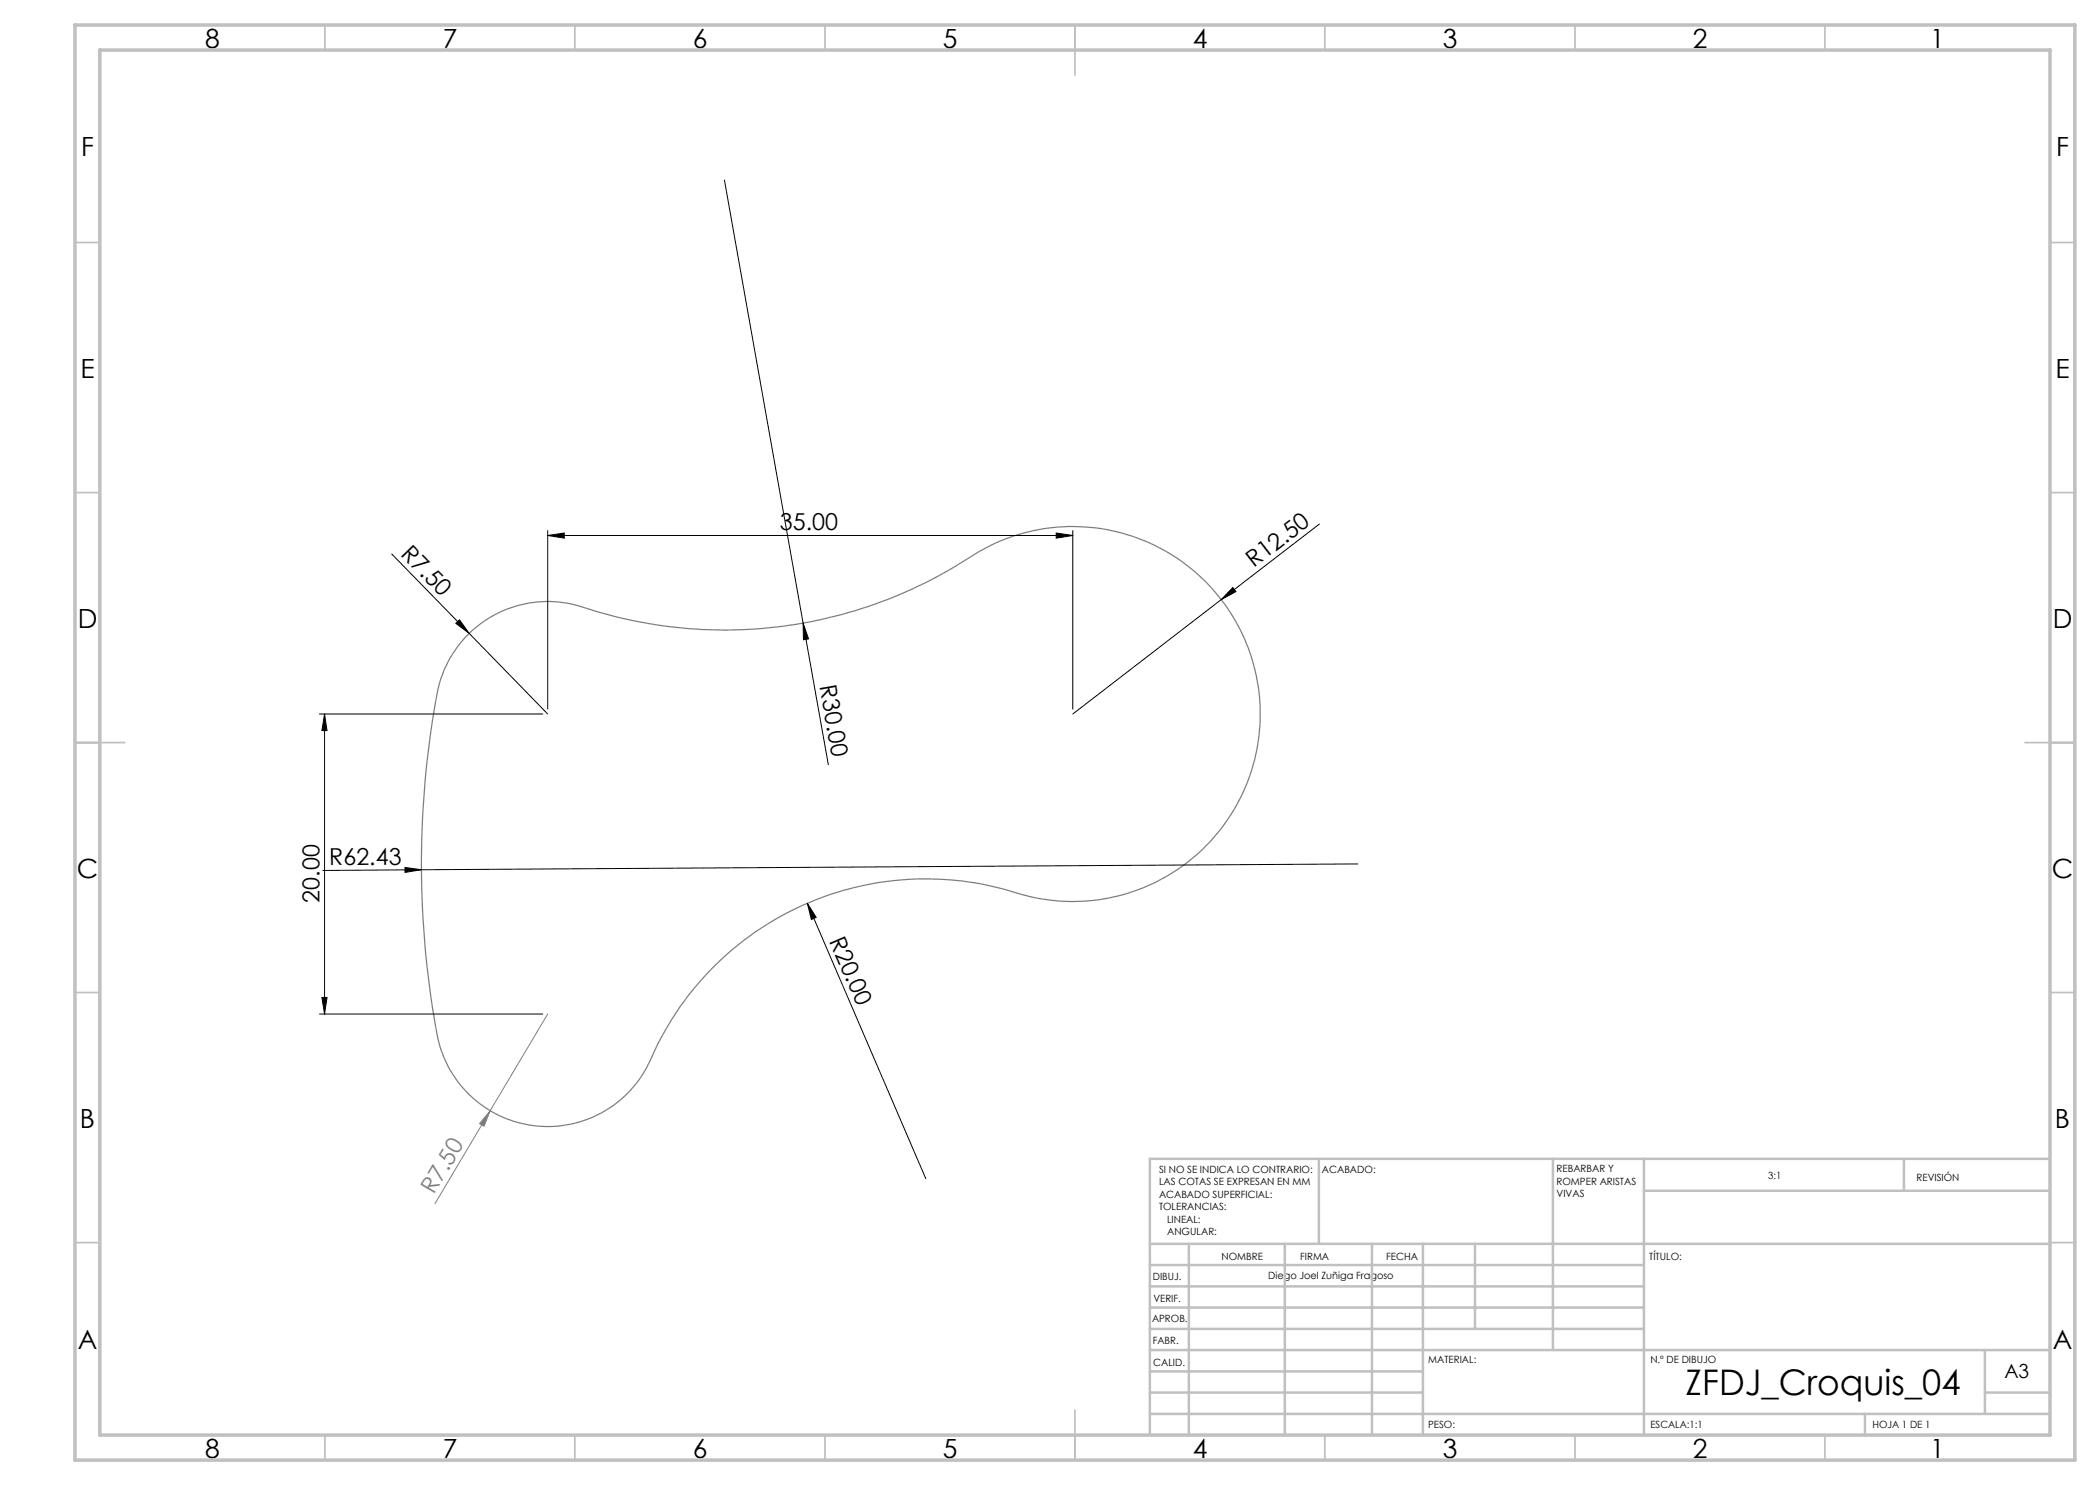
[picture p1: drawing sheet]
<svg xmlns="http://www.w3.org/2000/svg" width="420mm" height="297mm" viewBox="0 0 420 297" stroke-linecap="round" stroke-linejoin="round" font-family="sans-serif">
<g fill="none" stroke="#000" stroke-width=".2">
<path d="M144.9 36l15.7 88.6M78.4 110.8l15.4 15.9M109.5 107.1l3.4-.5v1zM109.5 106.1v35.7M109.5 107.1h105.1M211.2 106.6l3.4 .5-3.4 .5zM214.6 106.1v35.7M246.6 117.5l.6 .8-2.9 1.6zM263.9 104.8l-49.3 38M91.2 124.7l.7-.7 1.9 2.7zM93.8 126.7l15.7 16.1M160.6 124.6l1.1 3.2-1 .1z"/>
<path d="M160.6 124.6l5.1 28.3M63.9 142.8h44.6M64.9 142.8l.5 3.3h-1zM64.9 142.8v60M81 173.5l3.3 .5-3.3 .5zM84.3 174l-19.7 .1M271.6 172.8l-187.3 1.2M64.4 199.5h1l-.5 3.3zM161.5 180.7l1.7 2.8-.9 .4zM161.5 180.7l23.7 55.1M63.9 202.8h44.6"/>
</g>
<path d="M109.5 202.8l-22.5 37.9M98 222.1l-1.2 3.1-.9-.5z" fill="none" stroke="#808080" stroke-width=".2"/>
<path d="M94.1 126.5a22.8 22.8 0 0 1 23.8-4.7 90.4 90.4 0 0 0 77.9-11.5 37.5 37.5 0 0 1 56.1 29 37.5 37.5 0 0 1-49.7 39 60.1 60.1 0 0 0-72.6 34.7 22.5 22.5 0 0 1-23.3 12.1 22.5 22.5 0 0 1-18.9-18.2 185 185 0 0 1 .5-70.2 22.9 22.9 0 0 1 6.2-10.2z" fill="none" stroke="#808080" stroke-width=".25"/>
<g fill="none" stroke="#c0c0c0" stroke-width=".35">
<path d="M65 5v5M115 5v5M165 5v5M215 5v10M265 5v5M315 5v5M365 5v5M15 48.5h5M410 48.5h5M15 98.5h5M410 98.5h5M15 148.5h10"/>
<path d="M405 148.5h10M15 198.5h5M410 198.5h5M15 248.5h5M410 248.5h5M65 287v5M115 287v5M165 287v5M215 282v10M265 287v5M315 287v5M365 287v5"/>
</g>
<g fill="none" stroke="#c0c0c0" stroke-width=".5">
<path d="M263.8 231.8v17M310.6 231.8v38.2M328.8 231.8v55.2M328.8 238.2h81.2M380.8 231.8v6.4M410 231.8h-180v55.2M230 248.8h180M230 257.3h98.8M230 253h98.8M237.8 248.8v38.2M257 248.8v38.2M274.4 248.8v38.2"/>
<path d="M284.6 248.8v38.2M295 248.8v17M230 265.8h98.8M230 261.5h98.8M230 278.5h54.6M230 274.3h54.6M230 270h180M397 278.5h13M397 270v12.8M230 282.8h180M373 282.8v4.2"/>
</g>
<path d="M15 5h400v287h-400zM20 10h390v277h-390z" fill="none" stroke="#c0c0c0" stroke-width=".7"/>
<g fill="#000">
<path d="M246.6 117.5l.6 .8-2.9 1.6zM91.2 124.7l.7-.7 1.9 2.7zM160.6 124.6l1.1 3.2-1 .1zM81 173.5l3.3 .5-3.3 .5zM161.5 180.7l1.7 2.8-.9 .4z"/>
<path d="M109.5 107.1l3.4-.5v1zM211.2 106.6l3.4 .5-3.4 .5z"/>
<path d="M64.9 142.8l.5 3.3h-1zM64.4 199.5h1l-.5 3.3z"/>
</g>
<path d="M98 222.1l-1.2 3.1-.9-.5z" fill="#808080"/>
<text font-size="7.1" x="337.1" y="279">ZFDJ_Croquis_04</text>
<g font-size="5.3">
<text x="41" y="9.5">8</text>
<text x="88.5" y="9.5">7</text>
<text x="138.5" y="9.5">6</text>
<text x="188.5" y="9.5">5</text>
<text x="238.5" y="9.5">4</text>
<text x="288.5" y="9.5">3</text>
<text x="338.5" y="9.5">2</text>
<text x="386" y="9.5">1</text>
<text x="16.2" y="31.3">F</text>
<text x="411.2" y="31.3">F</text>
<text x="16.1" y="75.5">E</text>
<text x="411.1" y="75.5">E</text>
<text x="15.5" y="125.5">D</text>
<text x="410.5" y="125.5">D</text>
<text x="15.4" y="175.5">C</text>
<text x="410.4" y="175.5">C</text>
<text x="16" y="225.5">B</text>
<text x="411" y="225.5">B</text>
<text x="15.5" y="269.8">A</text>
<text x="410.5" y="269.8">A</text>
<text x="41" y="291.5">8</text>
<text x="88.5" y="291.5">7</text>
<text x="138.5" y="291.5">6</text>
<text x="188.5" y="291.5">5</text>
<text x="238.5" y="291.5">4</text>
<text x="288.5" y="291.5">3</text>
<text x="338.5" y="291.5">2</text>
<text x="386" y="291.5">1</text>
</g>
<g font-size="4.7">
<text x="156" y="106.1">35.00</text>
<text x="80" y="111" transform="rotate(46 80 111)">R7.50</text>
<text x="250.8" y="113.6" transform="rotate(-38 250.8 113.6)">R12.50</text>
<text x="163.9" y="137.2" transform="rotate(80 163.9 137.2)">R30.00</text>
<text x="65.9" y="173.1">R62.43</text>
<text x="63.9" y="180.5" transform="rotate(-90 63.9 180.5)">20.00</text>
<text x="165.8" y="188.1" transform="rotate(67 165.8 188.1)">R20.00</text>
</g>
<text font-size="4.7" fill="#808080" x="86.8" y="239.1" transform="rotate(-59 86.8 239.1)">R7.50</text>
<text font-size="3.9" x="400.9" y="275.5">A3</text>
<g font-size="2">
<text x="231.8" y="234.6">SI NO SE INDICA LO CONTRARIO:</text>
<text x="231.8" y="237.1">LAS COTAS SE EXPRESAN EN MM</text>
<text x="231.8" y="239.6">ACABADO SUPERFICIAL:</text>
<text x="264.4" y="234.6">ACABADO:</text>
<text x="311.3" y="234.5">REBARBAR Y</text>
<text x="311.3" y="237">ROMPER ARISTAS</text>
<text x="311.3" y="239.5">VIVAS</text>
<text x="353.7" y="235.8">3:1</text>
<text x="383.3" y="236.2">REVISIÓN</text>
<text x="231.8" y="242.1">TOLERANCIAS:</text>
<text x="233.4" y="244.6">LINEAL:</text>
<text x="233.4" y="247.1">ANGULAR:</text>
<text x="244.3" y="252">NOMBRE</text>
<text x="260" y="251.9">FIRMA</text>
<text x="277.2" y="251.9">FECHA</text>
<text x="329.9" y="251.9">TÍTULO:</text>
<text x="230.6" y="256.1">DIBUJ.</text>
<text x="253.7" y="255.9">Diego Joel Zuñiga Fragoso</text>
<text x="230.7" y="260.3">VERIF.</text>
<text x="230.4" y="264.4">APROB.</text>
<text x="230.5" y="268.8">FABR.</text>
<text x="230.7" y="273.1">CALID.</text>
<text x="285.6" y="272.5">MATERIAL:</text>
<text x="330.1" y="272.5">N.º DE DIBUJO</text>
<text x="285.6" y="285.5">PESO:</text>
<text x="330.1" y="285.6">ESCALA:1:1</text>
<text x="374.5" y="285.6">HOJA 1 DE 1</text>
</g>
</svg>
